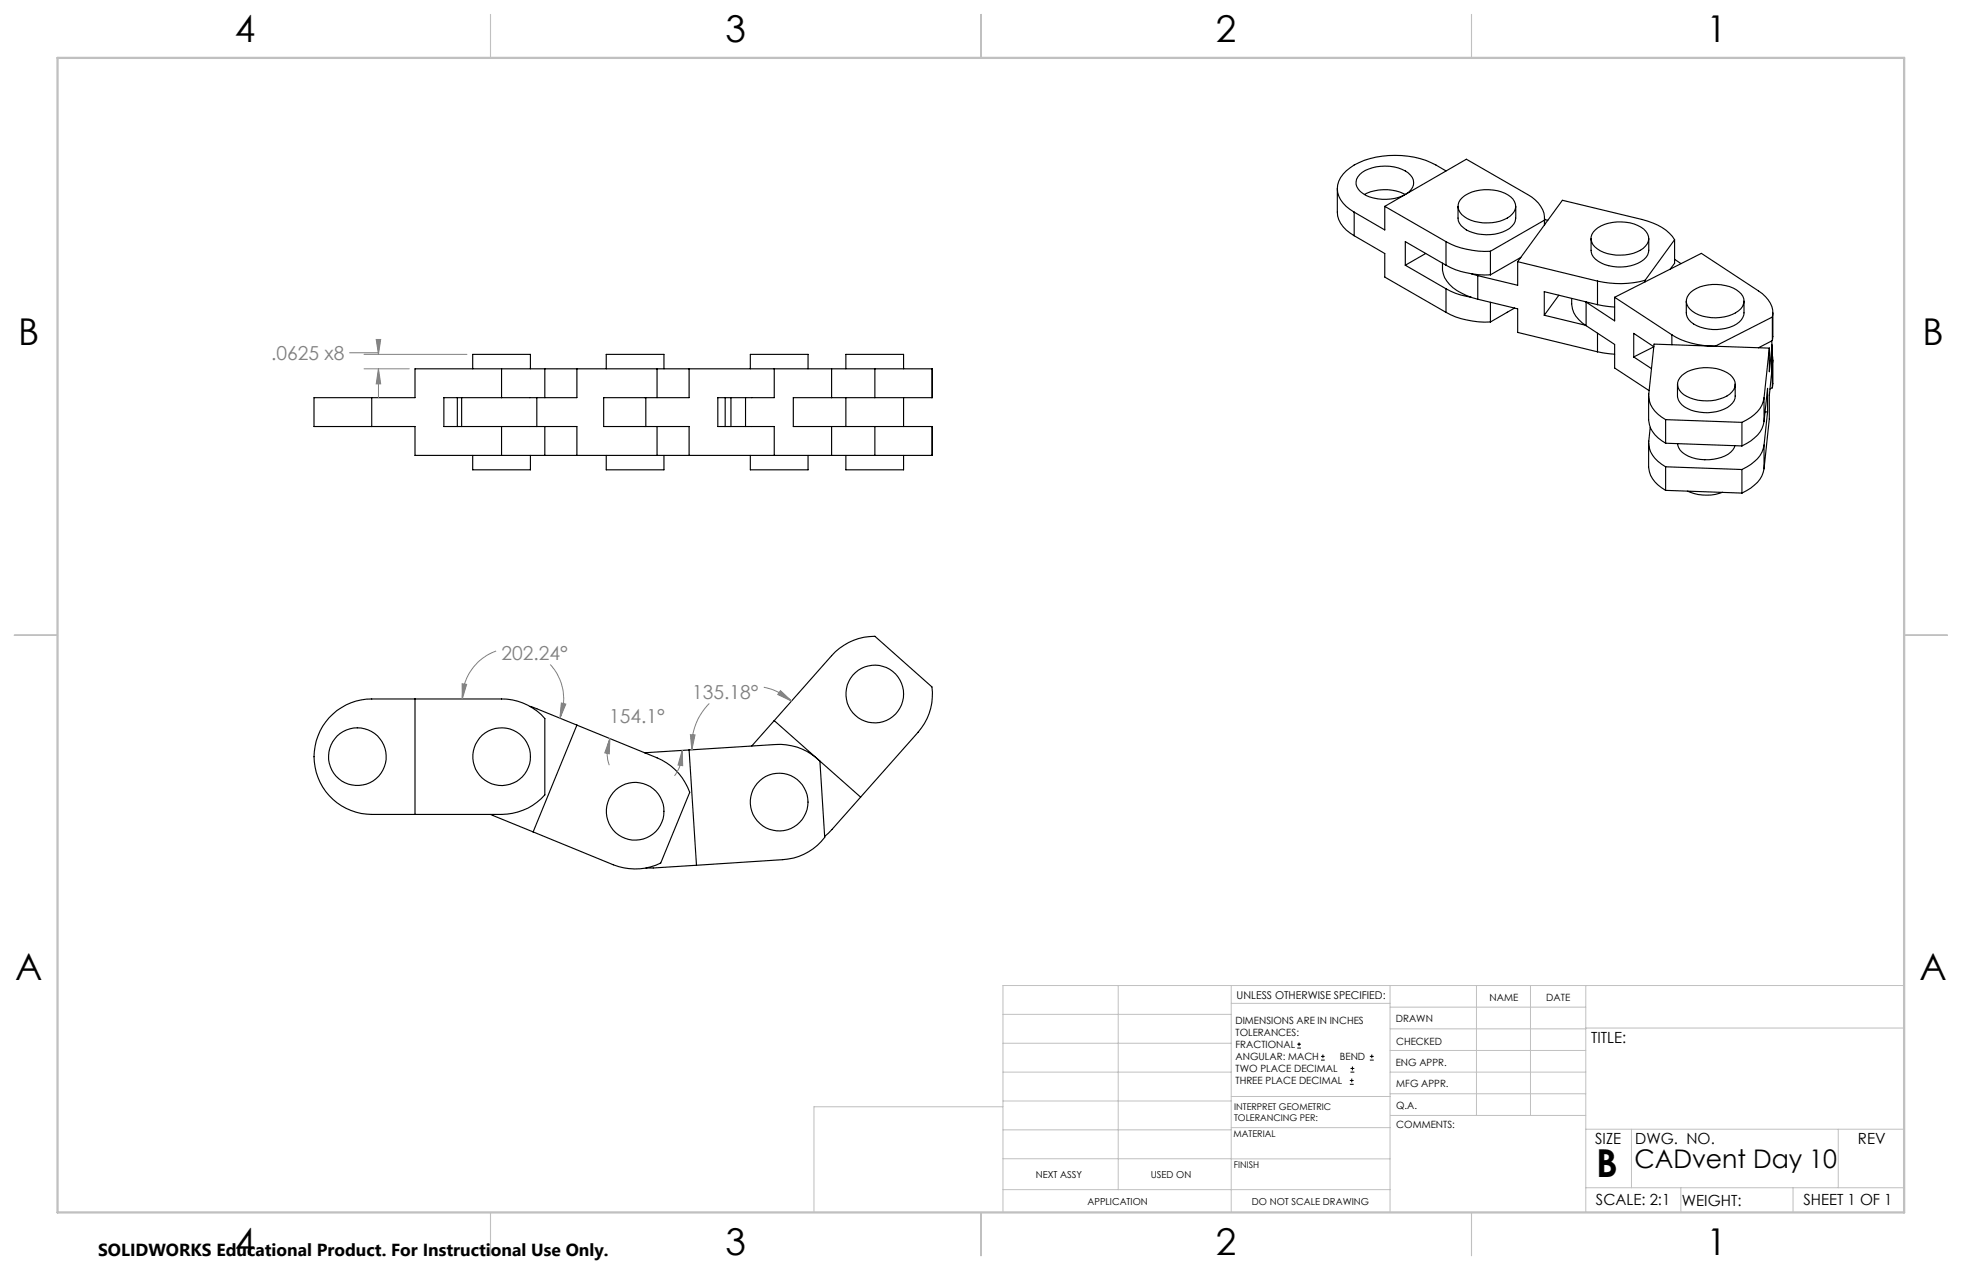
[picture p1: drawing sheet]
<svg xmlns="http://www.w3.org/2000/svg" width="432mm" height="279mm" viewBox="0 0 432 279" stroke-linecap="round" stroke-linejoin="round" font-family="sans-serif">
<g fill="none" stroke="#000" stroke-width=".25">
<path d="M318.2 37.6a20 20 0 0 0-20.2-1.3 6.6 6.6 0 0 0-3.7 5.2 6.1 6.1 0 0 0 3.7 5.2M294.3 41.5v5.2a6.1 6.1 0 0 0 3.7 5.2M298 51.9l6.8 3.9v5.2l13.4 7.7M298 46.7v5.2M300.3 42.8a10 10 0 0 1 9 0M304.8 45.4l17.9-10.4 13.5 7.8a6.2 6.2 0 0 1 3.7 5.6l-11.9 6.9M304.8 45.4l13.4 7.8M304.8 45.4v5.2l-6.8-3.9M309.3 58.3v-5.1l8.9 5.1M309.3 58.3l8.9 5.2M309.4 42.8a2.66 2.66 0 0 0 1.7-2.2 2.66 2.66 0 0 0-1.2-2.6 9.7 9.7 0 0 0-10.1-.1 2.61 2.61 0 0 0-1.4 2.4 2.61 2.61 0 0 0 1.6 2.3 9.7 9.7 0 0 0 9.2 .2M313.8 55.8l-4.5 2.5"/>
<path d="M317.5 57.9a5.9 5.9 0 0 0 3.1 6 15.6 15.6 0 0 0 4.6 1.9M318.2 53.2a18.9 18.9 0 0 0 9.8 2.1M318.2 58.3a18.9 18.9 0 0 0 9.8 2.2M318.2 53.2v5.1M320.9 45.4v2.6a3.9 3.9 0 0 0 3.4 3.2 9 9 0 0 0 8.4-1.4 2.42 2.42 0 0 0 .9-1.8v-2.6M321.8 43.5a9.3 9.3 0 0 1 10.7-.2 2.51 2.51 0 0 1-.1 4.3 9.6 9.6 0 0 1-10.1 .1 2.49 2.49 0 0 1-.5-4.2zM328 55.3v5.2M334 57.6l17.6 4.2M334 57.6v5.2l-8.8-2.2M334.7 56.6l-6.7 3.9M339.9 48v1.5M339.9 48.3l.7 .2"/>
<path d="M350.2 52.5v2.6a3.2 3.2 0 0 0 2.2 2.8 9.1 9.1 0 0 0 9.9-1.3l.3-.5 .3-1v-2.6M351.1 50.6a9.3 9.3 0 0 1 10.7-.2 2.51 2.51 0 0 1-.2 4.2 9.6 9.6 0 0 1-10.1 .2 2.49 2.49 0 0 1-.4-4.2zM368.5 52.7a11.1 11.1 0 0 0-7.1-4.4l-17.5-4.2-9.9 13.5M368.5 57l1.5 1M368.5 52.7l-6.4 9M368.5 52.7v5.2l-.9 1.3M318.2 68.7a18.9 18.9 0 0 0 9.8 2.1M318.2 63.5a15.1 15.1 0 0 0 5.6 1.9M318.2 63.5v5.2M323.8 60.2l1.4 .4M325.2 65.8l8.8 2.1v5.2l17.6 4.3M325.2 60.6v5.2"/>
<path d="M328 66.5v4.3M331.8 68.7l-.2 .1M333.3 67.8l-5.3 3M339.9 69.4l9 2.1M343.1 64.9l-3.2 4.5M345.9 65.7a5.9 5.9 0 0 0 3.2 5.9M348.9 66.4l.2 .1M349.1 71.6l6.3 4.2v5.2l7.5 4.9M349.1 66.5v5.1M351.6 67l3.8 .6M351.6 77.4l3.8 .5M351.6 61.8v5.2"/>
<path d="M351.6 73.3v4.1M351.6 67l-11.7-2.8v5.2M355.4 65.4l19-9.7 12.6 8.3a5.6 5.6 0 0 1 3.1 5.7M355.4 65.4l12.5 8.3M355.4 65.4v5.2l-6.3-4.1M359.6 78.5l3.9 2.6M362.1 61.7a21.4 21.4 0 0 1-10.5 .1M362.1 61.7v.3M364 76.3l-4.4-3v5.2M364 76.3l-4.4 2.2M367.9 73.7a18.1 18.1 0 0 0 9.6 2.5M367.9 73.7v2.1"/>
<path d="M371.1 66.3v2.5a3.3 3.3 0 0 0 2.3 2.8 9.6 9.6 0 0 0 9.4-.8 2.87 2.87 0 0 0 1-2v-2.5M372.1 64.3a9.2 9.2 0 0 1 10.6-.1 2.48 2.48 0 0 1-.1 4.2 9.2 9.2 0 0 1-10.6-.3 2.38 2.38 0 0 1 .1-3.8zM377.5 76.2h.1M389.4 76.6l-25.4-.9-1.1 11a6.1 6.1 0 0 0 3.7 5.6M389.4 76.6l-1.2 11M389.9 75l.1 1.3-.6 5.5v-5.2M390 77.9l.2 1.4-.1 .8M390 75.8v5.7M390.1 69.7l-12.6 6.5M390.1 69.7v5.2M390.1 74.9l-3.1 1.6M390.2 68.8l-.1 6.1"/>
<path d="M390.2 79.2l-.1 6.1M81.8 87.5h-12.7v6.3h12.7M81.8 93.8h9.5v6.4h19.1M81.8 87.5v6.3M100.6 87.5v6.3M101.6 87.5v6.3M104 81.1v-3.1h12.7v3.1M110.4 93.8h7.7M110.4 87.5h7.7M110.4 81.1h9.5M110.4 87.5h-12.7v6.3h12.7M110.4 81.1h-19.1v6.4h-9.5"/>
<path d="M110.4 81.1v6.4M110.4 93.8v6.4M118.1 93.8h8.9v6.4M118.1 87.5v6.3M119.9 81.1h24.7M119.9 81.1v6.4M119.9 93.8v6.4M127 81.1v6.4h-8.9M133.4 81.1v-3.1h12.7v3.1M142.1 87.5v6.3M144.6 81.1h7.1M144.6 81.1v6.4"/>
<path d="M144.6 93.8v6.4M151.7 81.1v6.4h-18.8v6.3h18.8v6.4M151.7 81.1h31.3M159.6 87.5v6.3M160.9 87.5v6.3M164.1 87.5v6.3M165.1 81.1v-3.1h12.7v3.1M170.4 81.1v6.4h-12.4v6.3h12.4v6.4M183 87.5h9.5M183 81.1h9.5M183 93.8h9.5M183 87.5h-8.4v6.3h8.4"/>
<path d="M183 81.1v6.4M183 93.8v6.4M186.2 81.1v-3.1h12.7v3.1M186.2 87.5v6.3M192.5 81.1h12.7v6.4h-12.7M192.5 93.8h12.6M192.5 81.1v6.4M192.5 93.8v6.4M198.9 87.5v6.3M205.1 93.8l.1 6.4h-12.7M205.1 81.1v6.4M205.1 93.8v6.4"/>
<path d="M362.8 87.1v5.2a6.3 6.3 0 0 0 3.8 5.2M362.8 97.5v5.2a6.3 6.3 0 0 0 3.8 5.2M363.2 94a7.5 7.5 0 0 0 .5 6.1 8.2 8.2 0 0 0 2.9 2.6M366.6 92.3l16.8 .6M366.6 97.5l16.8 .6M366.6 92.3v5.2M369.2 84.5v2.6a3.8 3.8 0 0 0 3 3.1 9.6 9.6 0 0 0 8.6-1 2.52 2.52 0 0 0 1.1-2.1v-2.6M369.2 97.6a3.4 3.4 0 0 0 2.4 2.8 9.7 9.7 0 0 0 9.3-1l.5-.4 .4-1M370.2 82.6a9.4 9.4 0 0 1 10.6-.1 2.55 2.55 0 0 1-.1 4.2 9.4 9.4 0 0 1-10.7-.3 2.45 2.45 0 0 1 .2-3.8zM383.4 92.9v5.2M388.2 87.6a7.3 7.3 0 0 1-4.8 5.3M388.2 92.7a7.3 7.3 0 0 1-4.8 5.4"/>
<path d="M388.2 97.9a7.3 7.3 0 0 1-4.8 5.4M388.2 87.6v5.1M388.2 97.9v5.2M388.4 90.6h.6M389 90.6l-.8 7.3M389 90.6v-5.2l-.8 7.3M390 81.5l-.6 5.5v5.1l-1.2 11M390 81v.5M390.1 80.1v5.2M390.1 80.1l-.1 .1M390.1 85.3l-.6 .3M104 100.2v3.2h12.7v-3.2"/>
<path d="M110.4 100.2h9.5M119.9 100.2h24.7M133.4 100.2v3.2h12.7v-3.2M144.6 100.2h7.1M151.7 100.2h31.3M165.1 100.2v3.2h12.7v-3.2M183 100.2h9.5M186.2 100.2v3.2h12.7v-3.2M366.6 102.7v5.2M366.6 102.7l16.8 .6M366.6 107.9l16.8 .6M371.4 108.1a10.2 10.2 0 0 0 7.7 .2"/>
<path d="M383.4 103.3v5.2M388.2 103.1a7.3 7.3 0 0 1-4.8 5.4M72.4 157.9a12.6 12.6 0 0 1 9.4-4.1h28.6a12.5 12.5 0 0 1 9.5 4.3v16.8a12.5 12.5 0 0 1-9.5 4.3h-28.6a12.7 12.7 0 0 1-11.6-7.6 12.7 12.7 0 0 1 2.2-13.7zM91.3 153.8v25.4M116.6 155.4l28 11.3a12.9 12.9 0 0 1 7.2 7.6l-6.4 15.6a12.8 12.8 0 0 1-10.4 .4l-17.7-7.3M127 159.5l-9.7 23.5M170.4 158.5l19 16.9M108 179.2l9.3 3.8M141.9 165.6l28.8-1.8a12.4 12.4 0 0 1 9.7 3.7l1.1 16.7a12.5 12.5 0 0 1-9.2 4.9l-19 1.3M151.7 165l1.6 25.4M165.5 164.1l17.5-19.8a12.7 12.7 0 0 1 9.5-4.3l12.6 11.1a12.6 12.6 0 0 1-3.1 10l-18.9 21.4-1.6 1.5M153.3 190.4l-11.1 .6"/>
<circle cx="192.5" cy="152.7" r="6.4"/>
<circle cx="78.6" cy="166.5" r="6.3"/>
<circle cx="110.4" cy="166.5" r="6.3"/>
<circle cx="139.8" cy="178.5" r="6.3"/>
<circle cx="171.5" cy="176.5" r="6.4"/>
</g>
<g fill="none" stroke="#000" stroke-width=".22">
<path d="M285.5 230.6h.8M285.5 229.7h.8M285.9 229.3v.9M290.7 233.2h.8M290.7 232.4h.8M291.1 232v.8M297.1 238.5h.8M297.1 237.7h.8M297.2 235.9h.9M297.2 235.1h.9M297.5 237.3v.8M297.6 234.6v.9"/>
<path d="M301.5 233.2h.8M301.5 232.4h.8M301.9 232v.8"/>
</g>
<g fill="none" stroke="#808080" stroke-width=".22">
<path d="M76.9 77.6h6.4v.4M80.1 78h22.7M82.8 74.7h1l-.5 3.3zM80.1 81.1h10M83.3 81.1v6.4M83.3 81.1l.5 3.4h-1zM101.7 150.4l1 .2-1 3.2zM109.2 143.2a11.2 11.2 0 0 0-7.5 10.6M121.1 146.2a11 11 0 0 1 2.1 11.8M123.5 154.7l1 .2-1.3 3.1zM156.1 154.8a13.2 13.2 0 0 0-3.8 10.2M168.1 151.2a13 13 0 0 1 6.1 3"/>
<path d="M171.8 151.9l2.4 2.3-3-1.4zM134.2 162.5l-.1 3.3-1-.2zM134.2 162.5a8.4 8.4 0 0 0-.1 5.8M150.1 165.1l.1 3.4-1-.2zM150.1 165.1a8.4 8.4 0 0 1-1.7 5.6M151.9 161.6l1.1 .1-.7 3.3z"/>
</g>
<g fill="none" stroke="#c0c0c0" stroke-width=".22">
<path d="M246.1 216.8v44.9M271 216.8v49.9M305.9 216.8v49.9M324.9 216.8v28.6M336.8 216.8v28.6M349 216.8v49.9M419.1 216.8h-198.4v49.9M220.7 235.9h50.3M220.7 229.5h50.3M220.7 223.2h50.3M271 220.7h34.9M305.9 231.1h43.1"/>
<path d="M305.9 226.3h43.1M305.9 221.6h43.1M305.9 235.9h43.1M349 226.2h70.1M220.7 248.6h50.3M220.7 242.2h50.3M220.7 254.9h50.3M220.7 243.5h-41.6v23.2M271 255h34.9M271 248.1h35M271 241.2h35M305.9 240.6h43.1"/>
<path d="M306 245.4h43M349 248.4h70.1M359.1 248.4v12.9M404.6 248.4v12.9M220.7 261.7h85.2M349 261.3h70.1M369.9 261.3v5.4M394.6 261.3v5.4"/>
</g>
<path d="M108 3.2v9.5M215.9 3.2v9.5M323.8 3.2v9.5M3.1 139.7h9.6M419.1 139.7h9.5M108 266.7v9.6M215.9 266.7v9.6M323.8 266.7v9.6" fill="none" stroke="#c0c0c0" stroke-width=".25"/>
<path d="M12.7 12.7h406.4v254h-406.4z" fill="none" stroke="#c0c0c0" stroke-width=".5"/>
<path d="M83.3 81.1l.5 3.4h-1zM82.8 74.7h1l-.5 3.3zM101.7 150.4l1 .2-1 3.2zM123.5 154.7l1 .2-1.3 3.1zM150.1 165.1l.1 3.4-1-.2zM134.2 162.5l-.1 3.3-1-.2zM171.8 151.9l2.4 2.3-3-1.4zM151.9 161.6l1.1 .1-.7 3.3z" fill="#808080"/>
<text font-size="8.5" x="351.3" y="259">B</text>
<g font-size="8.1">
<text x="51.7" y="9.3">4</text>
<text x="159.7" y="9.3">3</text>
<text x="267.6" y="9.3">2</text>
<text x="375.6" y="9.3">1</text>
<text x="4" y="76">B</text>
<text x="423.1" y="76">B</text>
<text x="3.3" y="215.7">A</text>
<text x="422.4" y="215.7">A</text>
<text x="51.7" y="276">4</text>
<text x="159.7" y="276">3</text>
<text x="267.6" y="276">2</text>
<text x="375.6" y="276">1</text>
</g>
<text font-size="5.6" x="359.7" y="257">CADvent Day 10</text>
<g font-size="4.2" fill="#808080">
<text x="59.7" y="79.2">.0625 x8</text>
<text x="110.4" y="145.2">202.24°</text>
<text x="152.4" y="153.8">135.18°</text>
<text x="134.1" y="159.1">154.1°</text>
</g>
<text font-size="3.8" x="21.6" y="276.3">SOLIDWORKS Educational Product. For Instructional Use Only.</text>
<g font-size="3.4">
<text x="350.2" y="229.5">TITLE:</text>
<text x="351.1" y="251.6">SIZE</text>
<text x="359.9" y="251.6">DWG. NO.</text>
<text x="408.9" y="251.7">REV</text>
<text x="351.2" y="265.2">SCALE: 2:1</text>
<text x="370.1" y="265.3">WEIGHT:</text>
<text x="396.9" y="265.2">SHEET 1 OF 1</text>
</g>
<text font-size="2.4" x="272.2" y="219.7">UNLESS OTHERWISE SPECIFIED:</text>
<g font-size="2.2">
<text x="327.8" y="220.1">NAME</text>
<text x="340.3" y="220.2">DATE</text>
<text x="271.9" y="225.3">DIMENSIONS ARE IN INCHES</text>
<text x="271.9" y="227.9">TOLERANCES:</text>
<text x="307.2" y="224.9">DRAWN</text>
<text x="271.9" y="230.6">FRACTIONAL</text>
<text x="271.9" y="233.2">ANGULAR: MACH</text>
<text x="294.9" y="233.2">BEND</text>
<text x="307.3" y="229.8">CHECKED</text>
<text x="271.9" y="235.9">TWO PLACE DECIMAL</text>
<text x="271.9" y="238.5">THREE PLACE DECIMAL</text>
<text x="307.2" y="234.5">ENG APPR.</text>
<text x="307.3" y="239.2">MFG APPR.</text>
<text x="307.3" y="243.9">Q.A.</text>
<text x="307.3" y="248.1">COMMENTS:</text>
</g>
<g font-size="2.1">
<text x="227.9" y="259.2">NEXT ASSY</text>
<text x="253.3" y="259.2">USED ON</text>
<text x="239.3" y="265">APPLICATION</text>
<text x="275.5" y="265.1">DO NOT SCALE DRAWING</text>
</g>
<g font-size="2">
<text x="271.6" y="244.1">INTERPRET GEOMETRIC</text>
<text x="271.5" y="250.2">MATERIAL</text>
<text x="271.6" y="246.6">TOLERANCING PER:</text>
<text x="271.5" y="257">FINISH</text>
</g>
</svg>
